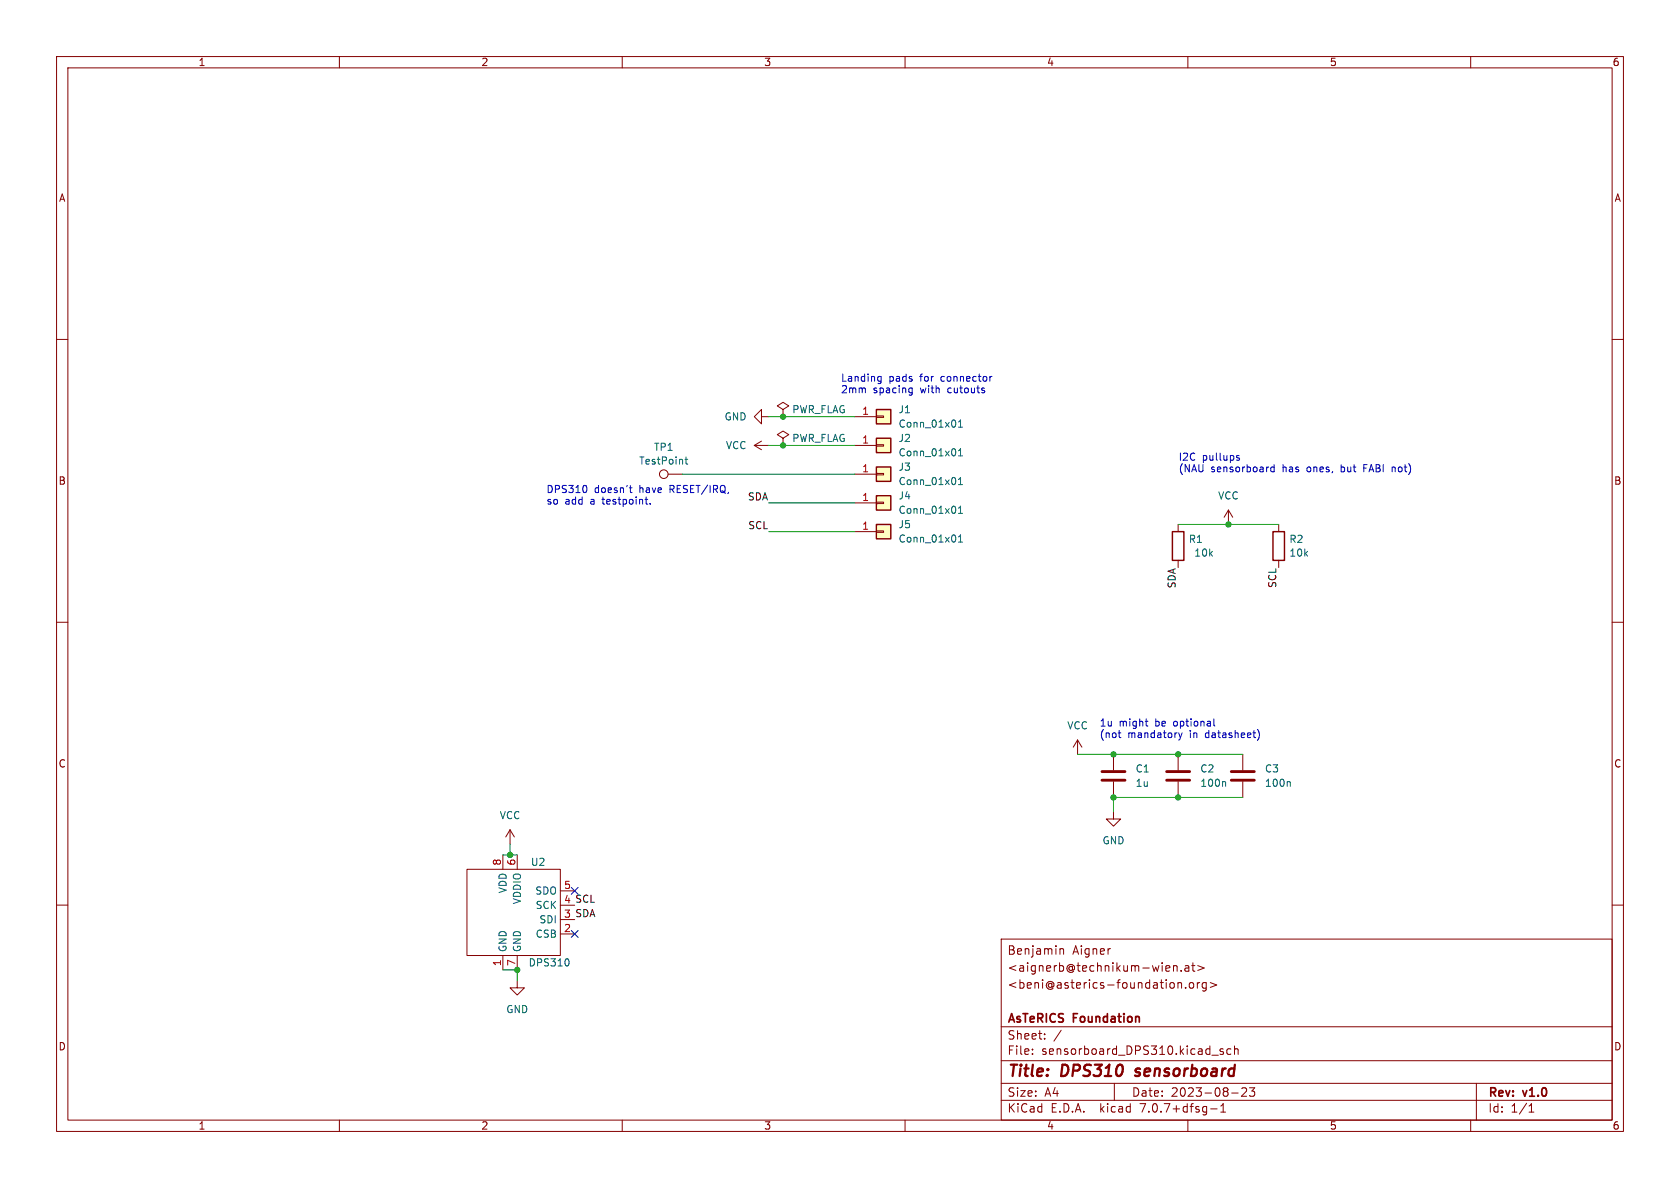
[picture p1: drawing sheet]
<svg xmlns="http://www.w3.org/2000/svg" width="297mm" height="210mm" viewBox="0 0 297 210" stroke-linecap="round" stroke-linejoin="round" font-family="sans-serif">
<g fill="none" stroke="#840000" stroke-width=".18">
<path d="M10 10h277v190h-277zM12 12h273v186h-273zM60 10v2M110 10v2M160 10v2M210 10v2M260 10v2M10 60h2M285 60h2M133.3 78.7h2.6M133.3 78.7l1.3 .8M134.6 73.7v-1.3l-1.3 1.3 1.3 1.2v-1.2h1.3"/>
<path d="M134.6 78l-1.3 .7M138.4 72.4l1-.6-1-.7-1 .7 1 .6v1.3M138.4 73.7h.1M138.4 77.5l1-.7-1-.6-1 .6 1 .7v1.2M138.4 78.7h.1M151.1 78.7h3.8M151.1 73.7h3.8M154.9 78.6h1.3v.3h-1.3zM154.9 73.5h1.3v.3h-1.3zM118.1 83.8h2.5M151.1 94h3.8M151.1 83.8h3.8"/>
<path d="M151.1 88.9h3.8M154.9 93.9h1.3v.2h-1.3zM154.9 83.7h1.3v.2h-1.3zM154.9 88.8h1.3v.2h-1.3zM208.3 92.7v1.3M208.3 99.1v1.2M217.2 90.2l-.8 1.2M217.2 90.2v2.5M217.2 90.2l.7 1.2M226.1 92.7v1.3M226.1 99.1v1.2M10 110h2"/>
<path d="M285 110h2M190.5 130.8l-.8 1.3M190.5 130.8v2.6M190.5 130.8l.8 1.3M196.8 133.4v2.7M196.8 138.2v2.8M208.3 133.4v2.7M208.3 138.2v2.8M219.7 133.4v2.7M219.7 138.2v2.8M10 160h2M82.5 153.7h16.6v15.2h-16.6z"/>
<path d="M88.9 151.1v2.6M90.2 146.7l-.8 1.3M90.2 146.7v2.5M90.2 146.7l.7 1.3M91.4 151.1v2.6M99.1 157.5h2.5M196.8 143.5v1.3h1.3l-1.3 1.3-1.2-1.3h1.2M285 160h2M88.9 168.9v2.6M91.4 173.4v1.2h1.3l-1.3 1.3-1.2-1.3h1.2M91.4 168.9v2.6M99.1 165.1h2.5"/>
<path d="M99.1 162.6h2.5M177 166h108v32h-108zM187.4 167.7v1M187.4 167.8l.2-.1 .4 .1v.9M207.5 170.7v1M207.5 170.8l.2-.1 .3 .1 .1 .9M208.3 173.8h.5l.1 .9M208.8 171.6v.1M209.5 170.8h.6l.1 .9M209.6 174.6v.1M210.2 171.1h-.5a.29 .29 0 0 0-.2 .3 .29 .29 0 0 0 .2 .3l.5-.1M210.3 173.8l.2-.1 .5 .1v.6l-.1 .2-.4 .1-.2-.1z"/>
<path d="M210.7 170.7h.5M210.9 170.2v1.3l.3 .2M211.7 173.7v1M211.7 170.7l1.2 .4-1.2 .5M212.1 173.7l-.3 .1-.1 .2M213.2 173.8l-.4-.1-.3 .3v.4l.2 .2h.5M213.2 173.7v1.2l-.2 .3-.4-.1M214 173.7l1.1 .4-1.1 .5M60 198v2M110 198v2M160 198v2M177 194.5h108"/>
<path d="M177 191.5h108M177 187.5h108M177 181.5h108M182.5 186.3v.1M182.5 185.5v.1M184.7 183.6v.1M184.7 182.8v.1M187.6 182.1l-1.3 2M197 191.5v3M210 198v2M214 196h1.2M214.2 186.5h1.2"/>
<path d="M215.8 196.6h.9M215.8 195.5l.4-.4v1.5M216.2 185.5l-.3-.1-.2 .2v.2l.5 .2v.3h-.5M217.6 185.5l-.4-.1-.3 .3v.4l.1 .2h.6M217.7 193.2h1.2M218.2 185.5l.3-.1 .3 .1 .1 .9M218.2 184.9v1.5M219.5 192.4l.6-.1 .2 .1 .1 .3-.9 1.1h.9M220.9 192.3h.9l-.5 .6 .4 .1v.7l-.2 .1h-.4l-.2-.1M260 198v2M261 191.5v6.5M270.3 196.6h.9"/>
<path d="M270.3 195.5l.4-.4v1.5"/>
<circle cx="117.3" cy="83.8" r=".76"/>
</g>
<path d="M200.6 190.1l.2 .1M200.9 189l-.1 .3v.1" fill="none" stroke="#840000" stroke-width=".4"/>
<path d="M194.8 137.9h4.1M194.8 136.4h4.1M206.2 137.9h4.1M206.2 136.4h4.1M217.7 137.9h4M217.7 136.4h4" fill="none" stroke="#840000" stroke-width=".51"/>
<g fill="none" stroke="#006464" stroke-width=".18">
<path d="M169.4 74.6l.4-.4v1.3M169.4 79.7l.4-.4v1.3M169.4 75.5h.8M121.1 81.2h.5M121.3 80.8v1.1l.3 .1M169.4 95.8h.8M169.4 84.8l.4-.4v1.3M169.4 89.8l.4-.3v1.2M169.4 94.9l.4-.3v1.2M169.4 80.6h.8M169.4 85.7h.8M169.4 90.7h.8"/>
<path d="M216.5 138.2l.2 .1v.7M227.9 138.2l.2 .1v.7M100.5 169.6l.1 .4-.1 .6"/>
</g>
<g fill="#ffffc2" stroke="#ffffc2" stroke-width=".18">
<path d="M154.9 92.7h2.6v2.6h-2.6z"/>
<path d="M154.9 77.5h2.6v2.5h-2.6z"/>
<path d="M154.9 82.6h2.6v2.5h-2.6z"/>
<path d="M154.9 87.6h2.6v2.6h-2.6z"/>
<path d="M154.9 72.4h2.6v2.5h-2.6z"/>
</g>
<path d="M154.9 77.5h2.6v2.5h-2.6zM154.9 72.4h2.6v2.5h-2.6zM154.9 92.7h2.6v2.6h-2.6zM154.9 82.6h2.6v2.5h-2.6zM154.9 87.6h2.6v2.6h-2.6zM207.3 94h2v5.1h-2zM225 94h2.1v5.1h-2.1z" fill="none" stroke="#840000" stroke-width=".25"/>
<g fill="none" stroke="#0000c2" stroke-width=".18">
<path d="M155.3 67.3h.5M155.3 66.6h.5M155.8 66.5v1.1l-.2 .2M160.9 68.6l.4 .1M161.3 68.6v1l-.2 .2-.3 .1M161.3 69.4h-.4M174 69.1v.3M175.4 66.5l-.4 .3M103.6 85.9l.2 .4-.2 .7M111.3 86.2h.4M111.4 85.8v1.1l.3 .2M114 88.3h.5"/>
<path d="M114.4 89.1h.1M114.9 89v.1M218.7 80.9l.4 .1v.2l-.1 .2-.4-.1M218.7 80.6h.4M225.3 82.1v1.3M225.3 82.6h-.4l-.3 .2 .2 .5h.5M241.1 82.7h.4M241.7 82.1h-.6v1.3M246.1 82.6v.8M246.5 82.6l-.4 .1M197.7 129.5h.5M197.9 130.3l.3 .1"/>
<path d="M202.5 127.5h.4M202.7 128.3l.2 .1M208.4 129.5l.3 .9M208.7 130.4l-.3 .4M209 129.5l-.3 .9M214.6 127.1v1.1l.2 .2M222.3 128.9a1.46 1.46 0 0 1 0 2"/>
</g>
<path d="M135.9 73.7h15.2M135.9 78.7h15.2M120.6 83.8h30.5M135.9 88.9h15.2M135.9 94h15.2M208.3 92.7h17.8M190.5 133.4h29.2M88.9 151.1h2.5M90.2 149.2v1.9M219.7 141h-22.9v2.5M88.9 171.5h2.5v1.9" fill="none" stroke="#009600" stroke-width=".18"/>
<path d="M101 156.9l1.2 1.2M102.2 156.9l-1.2 1.2M101 164.5l1.2 1.2M102.2 164.5l-1.2 1.2" fill="none" stroke="#000084" stroke-width=".18"/>
<g fill="#009600" stroke="#009600" stroke-width=".18">
<circle cx="90.2" cy="151.1" r=".46"/>
<circle cx="138.4" cy="78.7" r=".46"/>
<circle cx="138.4" cy="73.7" r=".46"/>
<circle cx="91.4" cy="171.5" r=".46"/>
<circle cx="208.3" cy="141" r=".46"/>
<circle cx="208.3" cy="133.4" r=".46"/>
<circle cx="196.8" cy="141" r=".46"/>
<circle cx="196.8" cy="133.4" r=".46"/>
<circle cx="217.2" cy="92.7" r=".46"/>
</g>
<g font-size="2.8" fill="#840000">
<text x="178" y="190.9">Title:</text>
<text x="187.7" y="190.9">DPS310</text>
<text x="201.6" y="190.9">sensorboard</text>
</g>
<g font-size="2.1" fill="#840000">
<text x="178" y="172">&lt;aignerb@technikum-wien.at&gt;</text>
<text x="178" y="169">Benjamin</text>
<text x="189.6" y="169">Aigner</text>
<text x="178" y="175">&lt;beni@asterics-foundation.org&gt;</text>
<text x="178" y="184">Sheet:</text>
<text x="178" y="181.2">AsTeRICS</text>
<text x="189.8" y="181.2">Foundation</text>
<text x="178" y="186.7">File:</text>
<text x="184.1" y="186.7">sensorboard_DPS310.kicad_sch</text>
<text x="178" y="196.9">KiCad</text>
<text x="178" y="194.1">Size:</text>
<text x="184.7" y="194.1">A4</text>
<text x="185.7" y="196.9">E.D.A.</text>
<text x="194.6" y="196.9">kicad</text>
<text x="200" y="194.1">Date:</text>
<text x="201.8" y="196.9">7.0.7+dfsg-1</text>
<text x="207" y="194.1">2023-08-23</text>
<text x="263" y="194.3">Rev:</text>
<text x="263" y="196.9">Id:</text>
<text x="267.1" y="196.9">1/1</text>
<text x="269.4" y="194.3">v1.0</text>
</g>
<g font-size="1.8" fill="#840000">
<text x="35" y="11.9">1</text>
<text x="85" y="11.9">2</text>
<text x="135" y="11.9">3</text>
<text x="185" y="11.9">4</text>
<text x="235" y="11.9">5</text>
<text x="285" y="11.9">6</text>
<text x="10.3" y="35.9">A</text>
<text x="285.3" y="35.9">A</text>
<text x="10.3" y="85.9">B</text>
<text x="285.3" y="85.9">B</text>
<text x="10.3" y="135.9">C</text>
<text x="285.3" y="135.9">C</text>
<text x="10.3" y="185.9">D</text>
<text x="285.3" y="185.9">D</text>
<text x="35" y="199.9">1</text>
<text x="85" y="199.9">2</text>
<text x="135" y="199.9">3</text>
<text x="185" y="199.9">4</text>
<text x="235" y="199.9">5</text>
<text x="285" y="199.9">6</text>
</g>
<g font-size="1.8" fill="#0000c2">
<text x="148.6" y="67.6">Landing</text>
<text x="148.6" y="69.6">2mm</text>
<text x="154.4" y="69.6">spacing</text>
<text x="157.1" y="67.6">pads</text>
<text x="162.8" y="67.6">for</text>
<text x="162.8" y="69.6">with</text>
<text x="166.6" y="67.6">connector</text>
<text x="167.8" y="69.6">cutouts</text>
<text x="208.3" y="81.5">I2C</text>
<text x="208.3" y="83.6">(NAU</text>
<text x="212.5" y="81.5">pullups</text>
<text x="214" y="83.6">sensorboard</text>
<text x="226.8" y="83.6">has</text>
<text x="231.3" y="83.6">ones,</text>
<text x="237.5" y="83.6">but</text>
<text x="241.7" y="83.6">FABI</text>
<text x="246.9" y="83.6">not)</text>
<text x="96.5" y="87.2">DPS310</text>
<text x="96.5" y="89.3">so</text>
<text x="99.9" y="89.3">add</text>
<text x="104.5" y="89.3">a</text>
<text x="105.1" y="87.2">doesn't</text>
<text x="106.8" y="89.3">testpoint.</text>
<text x="113.1" y="87.2">have</text>
<text x="118.7" y="87.2">RESET/IRQ,</text>
<text x="194.3" y="128.5">1u</text>
<text x="194.3" y="130.6">(not</text>
<text x="197.8" y="128.5">might</text>
<text x="199.4" y="130.6">mandatory</text>
<text x="204.3" y="128.5">be</text>
<text x="207.7" y="128.5">optional</text>
<text x="210.4" y="130.6">in</text>
<text x="213.4" y="130.6">datasheet)</text>
</g>
<g font-size="1.8" fill="#006464">
<text x="128" y="74.5">GND</text>
<text x="140" y="73.3">PWR_FLAG</text>
<text x="158.8" y="73.3">J1</text>
<text x="158.8" y="75.8">Conn_01x01</text>
<text x="112.9" y="82.3">TestPoint</text>
<text x="115.5" y="79.9">TP1</text>
<text x="128.2" y="79.6">VCC</text>
<text x="140" y="78.3">PWR_FLAG</text>
<text x="158.8" y="78.3">J2</text>
<text x="158.8" y="80.9">Conn_01x01</text>
<text x="158.8" y="83.4">J3</text>
<text x="158.8" y="86">Conn_01x01</text>
<text x="158.8" y="88.5">J4</text>
<text x="215.3" y="88.5">VCC</text>
<text x="158.8" y="93.6">J5</text>
<text x="158.8" y="91">Conn_01x01</text>
<text x="158.8" y="96.1">Conn_01x01</text>
<text x="210.1" y="96.2">R1</text>
<text x="211.2" y="98.6">10k</text>
<text x="227.8" y="96.2">R2</text>
<text x="227.8" y="98.6">10k</text>
<text x="188.6" y="129.1">VCC</text>
<text x="200.7" y="136.8">C1</text>
<text x="212.1" y="136.8">C2</text>
<text x="223.5" y="136.8">C3</text>
<text x="200.7" y="139.3">1u</text>
<text x="212.1" y="139.3">100n</text>
<text x="223.5" y="139.3">100n</text>
<text x="88.3" y="145">VCC</text>
<text x="194.8" y="149.5">GND</text>
<text x="93.8" y="153.3">U2</text>
<text x="89.8" y="158" transform="rotate(-90 89.8 158)">VDD</text>
<text x="92.3" y="159.9" transform="rotate(-90 92.3 159.9)">VDDIO</text>
<text x="94.5" y="158.3">SDO</text>
<text x="94.6" y="160.9">SCK</text>
<text x="94.6" y="166">CSB</text>
<text x="95.3" y="163.4">SDI</text>
<text x="89.8" y="168.4" transform="rotate(-90 89.8 168.4)">GND</text>
<text x="92.3" y="168.4" transform="rotate(-90 92.3 168.4)">GND</text>
<text x="93.4" y="171">DPS310</text>
<text x="89.4" y="179.3">GND</text>
</g>
<g font-size="1.8" fill="#a90000">
<text x="152.3" y="73.4">1</text>
<text x="152.3" y="78.5">1</text>
<text x="152.3" y="83.6">1</text>
<text x="152.3" y="88.6">1</text>
<text x="152.3" y="93.7">1</text>
<text x="88.6" y="153.1" transform="rotate(-90 88.6 153.1)">8</text>
<text x="91.2" y="153.1" transform="rotate(-90 91.2 153.1)">6</text>
<text x="99.6" y="157.2">5</text>
<text x="99.6" y="164.8">2</text>
<text x="88.6" y="170.9" transform="rotate(-90 88.6 170.9)">1</text>
<text x="91.2" y="170.9" transform="rotate(-90 91.2 170.9)">7</text>
</g>
<g font-size="1.8" fill="#0f0f0f">
<text x="132.1" y="88.6">SDA</text>
<text x="132.2" y="93.6">SCL</text>
<text x="207.9" y="104.1" transform="rotate(-90 207.9 104.1)">SDA</text>
<text x="225.7" y="104" transform="rotate(-90 225.7 104)">SCL</text>
<text x="99.6" y="159.8">4 SCL</text>
<text x="99.6" y="162.3">3 SDA</text>
</g>
</svg>
